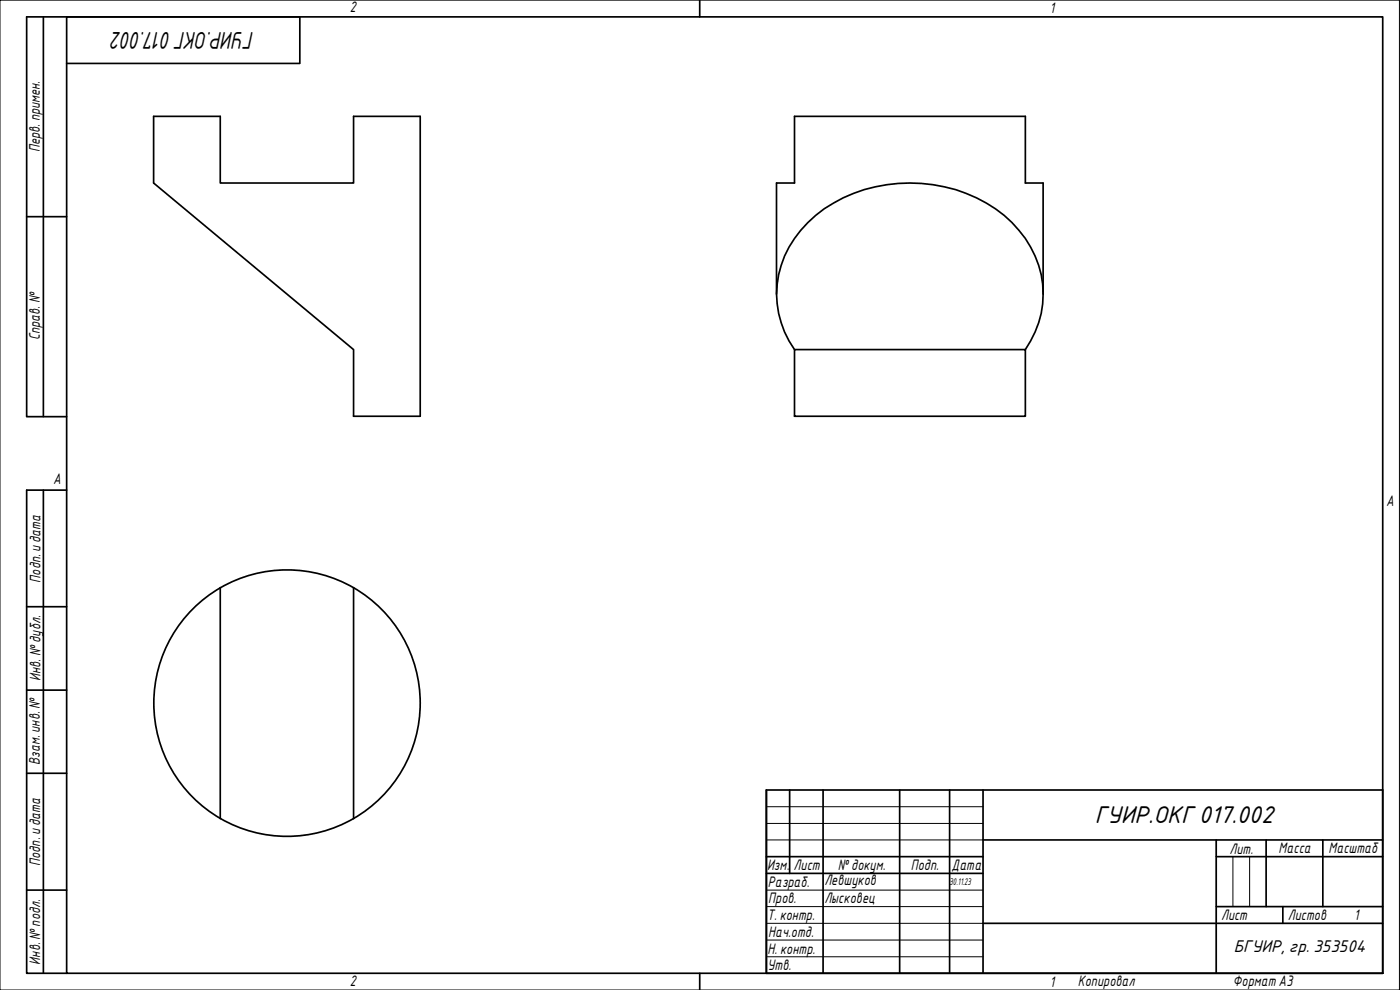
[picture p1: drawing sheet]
<svg xmlns="http://www.w3.org/2000/svg" width="420mm" height="297mm" viewBox="0 0 420 297" stroke-linecap="round" stroke-linejoin="round" font-family="sans-serif">
<path d="M46.1 34.9h20v20h40v-20h20v90h-20v-20l-60-50zM233 88.3v-33.4h5.4v-20h69.3v20h5.4v33.4M238.4 104.9h69.3v20h-69.3zM238.4 104.9a29 29 0 0 1 4-38.1 44.6 44.6 0 0 1 41-10.7 38.5 38.5 0 0 1 25.9 18.1 28.5 28.5 0 0 1-1.6 30.7M66.1 176.3v69.3M106.1 176.4a40 40 0 0 1 0 69.2M57.8 182.8a40 40 0 0 1 48.3-6.5v69.3a40 40 0 0 1-51.7-10.3 40 40 0 0 1 3.4-52.5z" fill="none" stroke="#000" stroke-width=".51"/>
<path d="M20 5.1h395v286.9h-395zM210 0v5.1M210 292v5" fill="none" stroke="#000" stroke-width=".51"/>
<path d="M0 0h420v297h-420z" fill="none" stroke="#000" stroke-width=".3"/>
<g fill="none" stroke="#000" stroke-width=".51">
<path d="M230 237h185v55h-185zM237 237v25.1M247 237v55M270 237v55M285 237v55M295 237v55M230 257h65M295 252h120M365 257h50M365 252v40M380 252v20M397 252v20"/>
<path d="M230 262.1h65M295 277h120M365 272h50M385 272v5"/>
</g>
<path d="M230 242h65M230 247.1h65M230 252h65M370 257v15M375 257v15M230 267.1h65M230 272h65M230 277h65M230 282.1h65M230 287.1h65" fill="none" stroke="#000" stroke-width=".3"/>
<path d="M13 5.1v119.9M20 19h70v-13.9h-82v119.9h12M8 65h12M13 147.1v144.9M20 147.1h-12v144.9h12M8 182h12M8 207.1h12M8 232h12M8 267.1h12" fill="none" stroke="#000" stroke-width=".51"/>
<g font-size="7">
<text x="76.3" y="9.5" transform="rotate(180 76.3 9.5)">ГУИР.ОКГ017.002</text>
<text x="328.5" y="246.9">ГУИР.ОКГ017.002</text>
</g>
<text font-size="4.9" x="370.3" y="285.7">БГУИР, гр. 353504</text>
<g font-size="4.4">
<text x="105" y="3.7">2</text>
<text x="315" y="3.8">1</text>
<text x="11.9" y="45.6" transform="rotate(-90 11.9 45.6)">Перв. примен.</text>
<text x="12" y="102.2" transform="rotate(-90 12 102.2)">Справ. №</text>
<text x="16" y="145.2">A</text>
<text x="416" y="151.7">A</text>
<text x="12.2" y="174.8" transform="rotate(-90 12.2 174.8)">Подп. идата</text>
<text x="12.2" y="204.3" transform="rotate(-90 12.2 204.3)">Инв. №дубл.</text>
<text x="12" y="229.5" transform="rotate(-90 12 229.5)">Взам. инв. №</text>
<text x="369" y="256.1">Лит.</text>
<text x="383.7" y="256.1">Масса</text>
<text x="398.7" y="256.1">Масштаб</text>
<text x="12.1" y="259.8" transform="rotate(-90 12.1 259.8)">Подп. идата</text>
<text x="230.2" y="261.1">Изм.</text>
<text x="238.2" y="261.1">Лист</text>
<text x="251.5" y="261">№докум.</text>
<text x="273.4" y="261.2">Подп.</text>
<text x="285.6" y="261.2">Дата</text>
<text x="230.4" y="266.1">Разраб.</text>
<text x="247.4" y="265.7">Левшуков</text>
<text x="230.6" y="271.1">Пров.</text>
<text x="247.4" y="270.9">Лысковец</text>
<text x="230.3" y="276.1">Т. контр.</text>
<text x="230.5" y="281.1">Нач.отд.</text>
<text x="366.5" y="276.1">Лист</text>
<text x="386.5" y="276.1">Листов</text>
<text x="406.4" y="276">1</text>
<text x="230.4" y="286.1">Н. контр.</text>
<text x="12.1" y="289.4" transform="rotate(-90 12.1 289.4)">Инв. №подл.</text>
<text x="230.3" y="291.1">Утв.</text>
<text x="105" y="295.9">2</text>
<text x="315" y="296.1">1</text>
<text x="323.5" y="295.8">Копировал</text>
<text x="370" y="295.8">Формат А3</text>
</g>
<text font-size="2.8" x="285" y="265.5">30.11.23</text>
</svg>
